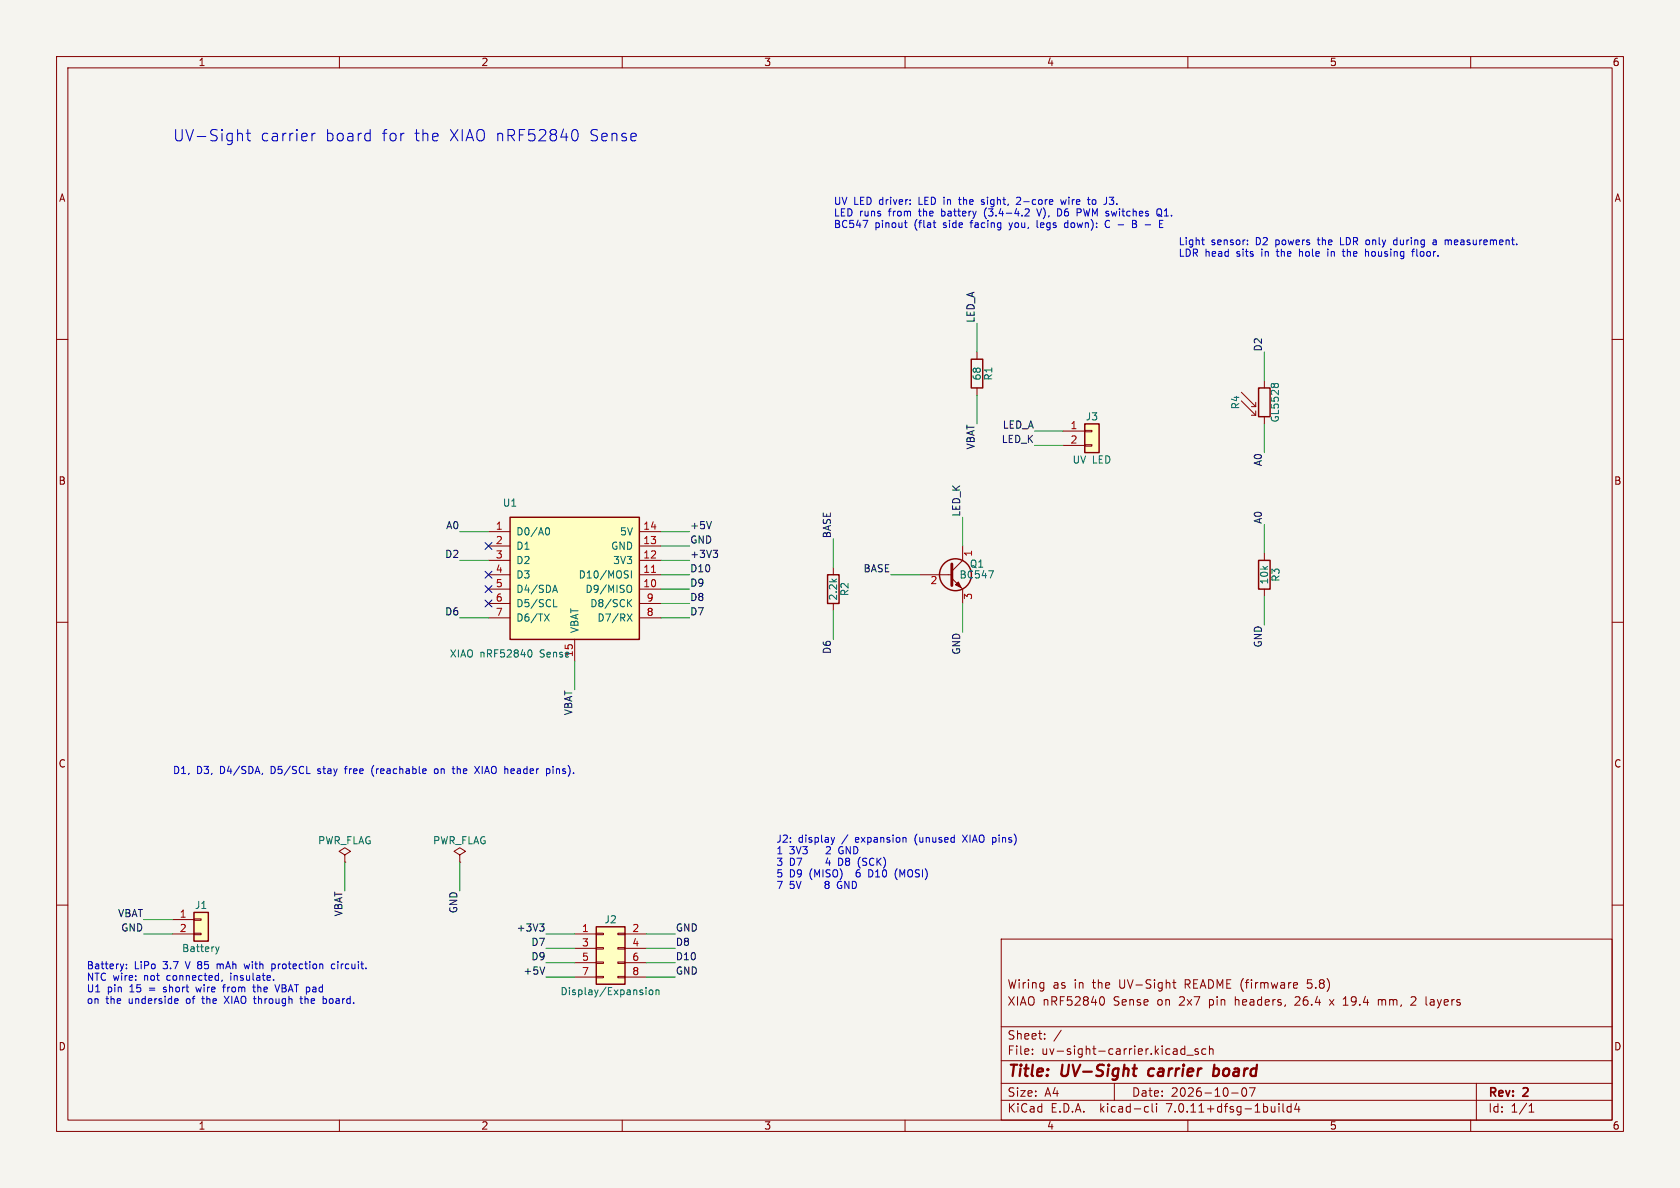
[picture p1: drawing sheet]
(kicad_sch (version 20230121) (generator eeschema)
 (paper "A4")
 (title_block
  (title "UV-Sight carrier board")
  (date "2026-10-07")
  (rev "2")
  (comment 1 "XIAO nRF52840 Sense on 2x7 pin headers, 26.4 x 19.4 mm, 2 layers")
  (comment 2 "Wiring as in the UV-Sight README (firmware 5.8)"))
 (lib_symbols
  (symbol "Connector_Generic:Conn_01x02" (pin_names (offset 1.016) hide) (in_bom yes) (on_board yes)
  (property "Reference" "J" (at 0 2.54 0) (effects (font (size 1.27 1.27))))
  (property "Value" "Conn_01x02" (at 0 -5.08 0) (effects (font (size 1.27 1.27))))
  (property "Footprint" "" (at 0 0 0) (effects (font (size 1.27 1.27)) hide))
  (property "Datasheet" "~" (at 0 0 0) (effects (font (size 1.27 1.27)) hide))
  (symbol "Conn_01x02_1_1"
   (rectangle (start -1.27 -2.413) (end 0 -2.667) (stroke (width 0.1524) (type default)) (fill (type none)))
   (rectangle (start -1.27 0.127) (end 0 -0.127) (stroke (width 0.1524) (type default)) (fill (type none)))
   (rectangle (start -1.27 1.27) (end 1.27 -3.81) (stroke (width 0.254) (type default)) (fill (type background)))
   (pin passive line (at -5.08 0 0) (length 3.81) (name "Pin_1" (effects (font (size 1.27 1.27)))) (number "1" (effects (font (size 1.27 1.27)))))
   (pin passive line (at -5.08 -2.54 0) (length 3.81) (name "Pin_2" (effects (font (size 1.27 1.27)))) (number "2" (effects (font (size 1.27 1.27)))))))
  (symbol "Connector_Generic:Conn_02x04_Odd_Even" (pin_names (offset 1.016) hide) (in_bom yes) (on_board yes)
  (property "Reference" "J" (at 1.27 5.08 0) (effects (font (size 1.27 1.27))))
  (property "Value" "Conn_02x04_Odd_Even" (at 1.27 -7.62 0) (effects (font (size 1.27 1.27))))
  (property "Footprint" "" (at 0 0 0) (effects (font (size 1.27 1.27)) hide))
  (property "Datasheet" "~" (at 0 0 0) (effects (font (size 1.27 1.27)) hide))
  (symbol "Conn_02x04_Odd_Even_1_1"
   (rectangle (start -1.27 -4.953) (end 0 -5.207) (stroke (width 0.1524) (type default)) (fill (type none)))
   (rectangle (start -1.27 -2.413) (end 0 -2.667) (stroke (width 0.1524) (type default)) (fill (type none)))
   (rectangle (start -1.27 0.127) (end 0 -0.127) (stroke (width 0.1524) (type default)) (fill (type none)))
   (rectangle (start -1.27 2.667) (end 0 2.413) (stroke (width 0.1524) (type default)) (fill (type none)))
   (rectangle (start -1.27 3.81) (end 3.81 -6.35) (stroke (width 0.254) (type default)) (fill (type background)))
   (rectangle (start 3.81 -4.953) (end 2.54 -5.207) (stroke (width 0.1524) (type default)) (fill (type none)))
   (rectangle (start 3.81 -2.413) (end 2.54 -2.667) (stroke (width 0.1524) (type default)) (fill (type none)))
   (rectangle (start 3.81 0.127) (end 2.54 -0.127) (stroke (width 0.1524) (type default)) (fill (type none)))
   (rectangle (start 3.81 2.667) (end 2.54 2.413) (stroke (width 0.1524) (type default)) (fill (type none)))
   (pin passive line (at -5.08 2.54 0) (length 3.81) (name "Pin_1" (effects (font (size 1.27 1.27)))) (number "1" (effects (font (size 1.27 1.27)))))
   (pin passive line (at 7.62 2.54 180) (length 3.81) (name "Pin_2" (effects (font (size 1.27 1.27)))) (number "2" (effects (font (size 1.27 1.27)))))
   (pin passive line (at -5.08 0 0) (length 3.81) (name "Pin_3" (effects (font (size 1.27 1.27)))) (number "3" (effects (font (size 1.27 1.27)))))
   (pin passive line (at 7.62 0 180) (length 3.81) (name "Pin_4" (effects (font (size 1.27 1.27)))) (number "4" (effects (font (size 1.27 1.27)))))
   (pin passive line (at -5.08 -2.54 0) (length 3.81) (name "Pin_5" (effects (font (size 1.27 1.27)))) (number "5" (effects (font (size 1.27 1.27)))))
   (pin passive line (at 7.62 -2.54 180) (length 3.81) (name "Pin_6" (effects (font (size 1.27 1.27)))) (number "6" (effects (font (size 1.27 1.27)))))
   (pin passive line (at -5.08 -5.08 0) (length 3.81) (name "Pin_7" (effects (font (size 1.27 1.27)))) (number "7" (effects (font (size 1.27 1.27)))))
   (pin passive line (at 7.62 -5.08 180) (length 3.81) (name "Pin_8" (effects (font (size 1.27 1.27)))) (number "8" (effects (font (size 1.27 1.27)))))))
  (symbol "Device:R" (pin_numbers hide) (pin_names (offset 0)) (in_bom yes) (on_board yes)
  (property "Reference" "R" (at 2.032 0 90) (effects (font (size 1.27 1.27))))
  (property "Value" "R" (at 0 0 90) (effects (font (size 1.27 1.27))))
  (property "Footprint" "" (at -1.778 0 90) (effects (font (size 1.27 1.27)) hide))
  (property "Datasheet" "~" (at 0 0 0) (effects (font (size 1.27 1.27)) hide))
  (symbol "R_0_1"
   (rectangle (start -1.016 -2.54) (end 1.016 2.54) (stroke (width 0.254) (type default)) (fill (type none))))
  (symbol "R_1_1"
   (pin passive line (at 0 3.81 270) (length 1.27) (name "~" (effects (font (size 1.27 1.27)))) (number "1" (effects (font (size 1.27 1.27)))))
   (pin passive line (at 0 -3.81 90) (length 1.27) (name "~" (effects (font (size 1.27 1.27)))) (number "2" (effects (font (size 1.27 1.27)))))))
  (symbol "Sensor_Optical:LDR03" (pin_numbers hide) (pin_names (offset 0)) (in_bom yes) (on_board yes)
  (property "Reference" "R" (at -5.08 0 90) (effects (font (size 1.27 1.27))))
  (property "Value" "LDR03" (at 1.905 0 90) (effects (font (size 1.27 1.27)) (justify top)))
  (property "Footprint" "OptoDevice:R_LDR_10x8.5mm_P7.6mm_Vertical" (at 4.445 0 90) (effects (font (size 1.27 1.27)) hide))
  (property "Datasheet" "http://www.elektronica-componenten.nl/WebRoot/StoreNL/Shops/61422969/54F1/BA0C/C664/31B9/2173/C0A8/2AB9/2AEF/LDR03IMP.pdf" (at 0 -1.27 0) (effects (font (size 1.27 1.27)) hide))
  (symbol "LDR03_0_1"
   (rectangle (start -1.016 2.54) (end 1.016 -2.54) (stroke (width 0.254) (type default)) (fill (type none)))
   (polyline (pts (xy -1.524 -2.286) (xy -4.064 0.254)) (stroke (width 0) (type default)) (fill (type none)))
   (polyline (pts (xy -1.524 -2.286) (xy -2.286 -2.286)) (stroke (width 0) (type default)) (fill (type none)))
   (polyline (pts (xy -1.524 -2.286) (xy -1.524 -1.524)) (stroke (width 0) (type default)) (fill (type none)))
   (polyline (pts (xy -1.524 -0.762) (xy -4.064 1.778)) (stroke (width 0) (type default)) (fill (type none)))
   (polyline (pts (xy -1.524 -0.762) (xy -2.286 -0.762)) (stroke (width 0) (type default)) (fill (type none)))
   (polyline (pts (xy -1.524 -0.762) (xy -1.524 0)) (stroke (width 0) (type default)) (fill (type none))))
  (symbol "LDR03_1_1"
   (pin passive line (at 0 3.81 270) (length 1.27) (name "~" (effects (font (size 1.27 1.27)))) (number "1" (effects (font (size 1.27 1.27)))))
   (pin passive line (at 0 -3.81 90) (length 1.27) (name "~" (effects (font (size 1.27 1.27)))) (number "2" (effects (font (size 1.27 1.27)))))))
  (symbol "Transistor_BJT:BC547" (pin_names (offset 0) hide) (in_bom yes) (on_board yes)
  (property "Reference" "Q" (at 5.08 1.905 0) (effects (font (size 1.27 1.27)) (justify left)))
  (property "Value" "BC547" (at 5.08 0 0) (effects (font (size 1.27 1.27)) (justify left)))
  (property "Footprint" "Package_TO_SOT_THT:TO-92_Inline" (at 5.08 -1.905 0) (effects (font (size 1.27 1.27) italic) (justify left) hide))
  (property "Datasheet" "https://www.onsemi.com/pub/Collateral/BC550-D.pdf" (at 0 0 0) (effects (font (size 1.27 1.27)) (justify left) hide))
  (symbol "BC547_0_1"
   (polyline (pts (xy 0 0) (xy 0.635 0)) (stroke (width 0) (type default)) (fill (type none)))
   (polyline (pts (xy 0.635 0.635) (xy 2.54 2.54)) (stroke (width 0) (type default)) (fill (type none)))
   (polyline (pts (xy 0.635 -0.635) (xy 2.54 -2.54) (xy 2.54 -2.54)) (stroke (width 0) (type default)) (fill (type none)))
   (polyline (pts (xy 0.635 1.905) (xy 0.635 -1.905) (xy 0.635 -1.905)) (stroke (width 0.508) (type default)) (fill (type none)))
   (polyline (pts (xy 1.27 -1.778) (xy 1.778 -1.27) (xy 2.286 -2.286) (xy 1.27 -1.778) (xy 1.27 -1.778)) (stroke (width 0) (type default)) (fill (type outline)))
   (circle (center 1.27 0) (radius 2.8194) (stroke (width 0.254) (type default)) (fill (type none))))
  (symbol "BC547_1_1"
   (pin passive line (at 2.54 5.08 270) (length 2.54) (name "C" (effects (font (size 1.27 1.27)))) (number "1" (effects (font (size 1.27 1.27)))))
   (pin input line (at -5.08 0 0) (length 5.08) (name "B" (effects (font (size 1.27 1.27)))) (number "2" (effects (font (size 1.27 1.27)))))
   (pin passive line (at 2.54 -5.08 90) (length 2.54) (name "E" (effects (font (size 1.27 1.27)))) (number "3" (effects (font (size 1.27 1.27)))))))
  (symbol "power:PWR_FLAG" (power) (pin_numbers hide) (pin_names (offset 0) hide) (in_bom yes) (on_board yes)
  (property "Reference" "#FLG" (at 0 1.905 0) (effects (font (size 1.27 1.27)) hide))
  (property "Value" "PWR_FLAG" (at 0 3.81 0) (effects (font (size 1.27 1.27))))
  (property "Footprint" "" (at 0 0 0) (effects (font (size 1.27 1.27)) hide))
  (property "Datasheet" "~" (at 0 0 0) (effects (font (size 1.27 1.27)) hide))
  (symbol "PWR_FLAG_0_0"
   (pin power_out line (at 0 0 90) (length 0) (name "pwr" (effects (font (size 1.27 1.27)))) (number "1" (effects (font (size 1.27 1.27))))))
  (symbol "PWR_FLAG_0_1"
   (polyline (pts (xy 0 0) (xy 0 1.27) (xy -1.016 1.905) (xy 0 2.54) (xy 1.016 1.905) (xy 0 1.27)) (stroke (width 0) (type default)) (fill (type none)))))
  (symbol "uvsight:XIAO_nRF52840_Sense" (pin_names (offset 1.016)) (in_bom yes) (on_board yes)
  (property "Reference" "U" (at -11.43 12.7 0) (effects (font (size 1.27 1.27)) (justify left)))
  (property "Value" "XIAO_nRF52840_Sense" (at -11.43 -13.97 0) (effects (font (size 1.27 1.27)) (justify left)))
  (property "Footprint" "uvsight:XIAO_nRF52840_Header_VBAT" (at 0 0 0) (effects (font (size 1.27 1.27)) hide))
  (property "Datasheet" "https://wiki.seeedstudio.com/XIAO_BLE/" (at 0 0 0) (effects (font (size 1.27 1.27)) hide))
  (property "Description" "Seeed XIAO nRF52840 (Sense) on pin headers; pin 15 = wire from the VBAT pad on the underside" (at 0 0 0) (effects (font (size 1.27 1.27)) hide))
  (symbol "XIAO_nRF52840_Sense_0_1"
   (rectangle (start -11.43 10.16) (end 11.43 -11.43) (stroke (width 0.254) (type default)) (fill (type background))))
  (symbol "XIAO_nRF52840_Sense_1_1"
    (pin bidirectional line (at -15.24 7.62 0) (length 3.81) (name "D0/A0" (effects (font (size 1.27 1.27)))) (number "1" (effects (font (size 1.27 1.27)))))
   (pin bidirectional line (at -15.24 5.08 0) (length 3.81) (name "D1" (effects (font (size 1.27 1.27)))) (number "2" (effects (font (size 1.27 1.27)))))
   (pin bidirectional line (at -15.24 2.54 0) (length 3.81) (name "D2" (effects (font (size 1.27 1.27)))) (number "3" (effects (font (size 1.27 1.27)))))
   (pin bidirectional line (at -15.24 0.00 0) (length 3.81) (name "D3" (effects (font (size 1.27 1.27)))) (number "4" (effects (font (size 1.27 1.27)))))
   (pin bidirectional line (at -15.24 -2.54 0) (length 3.81) (name "D4/SDA" (effects (font (size 1.27 1.27)))) (number "5" (effects (font (size 1.27 1.27)))))
   (pin bidirectional line (at -15.24 -5.08 0) (length 3.81) (name "D5/SCL" (effects (font (size 1.27 1.27)))) (number "6" (effects (font (size 1.27 1.27)))))
   (pin bidirectional line (at -15.24 -7.62 0) (length 3.81) (name "D6/TX" (effects (font (size 1.27 1.27)))) (number "7" (effects (font (size 1.27 1.27)))))
   (pin power_out line (at 15.24 7.62 180) (length 3.81) (name "5V" (effects (font (size 1.27 1.27)))) (number "14" (effects (font (size 1.27 1.27)))))
   (pin power_in line (at 15.24 5.08 180) (length 3.81) (name "GND" (effects (font (size 1.27 1.27)))) (number "13" (effects (font (size 1.27 1.27)))))
   (pin power_out line (at 15.24 2.54 180) (length 3.81) (name "3V3" (effects (font (size 1.27 1.27)))) (number "12" (effects (font (size 1.27 1.27)))))
   (pin bidirectional line (at 15.24 0.00 180) (length 3.81) (name "D10/MOSI" (effects (font (size 1.27 1.27)))) (number "11" (effects (font (size 1.27 1.27)))))
   (pin bidirectional line (at 15.24 -2.54 180) (length 3.81) (name "D9/MISO" (effects (font (size 1.27 1.27)))) (number "10" (effects (font (size 1.27 1.27)))))
   (pin bidirectional line (at 15.24 -5.08 180) (length 3.81) (name "D8/SCK" (effects (font (size 1.27 1.27)))) (number "9" (effects (font (size 1.27 1.27)))))
   (pin bidirectional line (at 15.24 -7.62 180) (length 3.81) (name "D7/RX" (effects (font (size 1.27 1.27)))) (number "8" (effects (font (size 1.27 1.27)))))
   (pin passive line (at 0 -15.24 90) (length 3.81) (name "VBAT" (effects (font (size 1.27 1.27)))) (number "15" (effects (font (size 1.27 1.27))))))))
 (no_connect (at 86.36 96.52))
 (no_connect (at 86.36 101.60))
 (no_connect (at 86.36 104.14))
 (no_connect (at 86.36 106.68))
 (wire (pts (xy 86.36 93.98) (xy 81.28 93.98)) (stroke (width 0) (type default)))
 (wire (pts (xy 86.36 99.06) (xy 81.28 99.06)) (stroke (width 0) (type default)))
 (wire (pts (xy 86.36 109.22) (xy 81.28 109.22)) (stroke (width 0) (type default)))
 (wire (pts (xy 116.84 93.98) (xy 121.92 93.98)) (stroke (width 0) (type default)))
 (wire (pts (xy 116.84 96.52) (xy 121.92 96.52)) (stroke (width 0) (type default)))
 (wire (pts (xy 116.84 99.06) (xy 121.92 99.06)) (stroke (width 0) (type default)))
 (wire (pts (xy 116.84 101.60) (xy 121.92 101.60)) (stroke (width 0) (type default)))
 (wire (pts (xy 116.84 104.14) (xy 121.92 104.14)) (stroke (width 0) (type default)))
 (wire (pts (xy 116.84 106.68) (xy 121.92 106.68)) (stroke (width 0) (type default)))
 (wire (pts (xy 116.84 109.22) (xy 121.92 109.22)) (stroke (width 0) (type default)))
 (wire (pts (xy 101.60 116.84) (xy 101.60 121.92)) (stroke (width 0) (type default)))
 (wire (pts (xy 172.72 62.23) (xy 172.72 57.15)) (stroke (width 0) (type default)))
 (wire (pts (xy 172.72 69.85) (xy 172.72 74.93)) (stroke (width 0) (type default)))
 (wire (pts (xy 223.52 97.79) (xy 223.52 92.71)) (stroke (width 0) (type default)))
 (wire (pts (xy 223.52 105.41) (xy 223.52 110.49)) (stroke (width 0) (type default)))
 (wire (pts (xy 147.32 100.33) (xy 147.32 95.25)) (stroke (width 0) (type default)))
 (wire (pts (xy 147.32 107.95) (xy 147.32 113.03)) (stroke (width 0) (type default)))
 (wire (pts (xy 170.18 96.52) (xy 170.18 91.44)) (stroke (width 0) (type default)))
 (wire (pts (xy 162.56 101.60) (xy 157.48 101.60)) (stroke (width 0) (type default)))
 (wire (pts (xy 170.18 106.68) (xy 170.18 111.76)) (stroke (width 0) (type default)))
 (wire (pts (xy 223.52 67.31) (xy 223.52 62.23)) (stroke (width 0) (type default)))
 (wire (pts (xy 223.52 74.93) (xy 223.52 80.01)) (stroke (width 0) (type default)))
 (wire (pts (xy 30.48 162.56) (xy 25.40 162.56)) (stroke (width 0) (type default)))
 (wire (pts (xy 30.48 165.10) (xy 25.40 165.10)) (stroke (width 0) (type default)))
 (wire (pts (xy 187.96 76.20) (xy 182.88 76.20)) (stroke (width 0) (type default)))
 (wire (pts (xy 187.96 78.74) (xy 182.88 78.74)) (stroke (width 0) (type default)))
 (wire (pts (xy 101.60 165.10) (xy 96.52 165.10)) (stroke (width 0) (type default)))
 (wire (pts (xy 114.30 165.10) (xy 119.38 165.10)) (stroke (width 0) (type default)))
 (wire (pts (xy 101.60 167.64) (xy 96.52 167.64)) (stroke (width 0) (type default)))
 (wire (pts (xy 114.30 167.64) (xy 119.38 167.64)) (stroke (width 0) (type default)))
 (wire (pts (xy 101.60 170.18) (xy 96.52 170.18)) (stroke (width 0) (type default)))
 (wire (pts (xy 114.30 170.18) (xy 119.38 170.18)) (stroke (width 0) (type default)))
 (wire (pts (xy 101.60 172.72) (xy 96.52 172.72)) (stroke (width 0) (type default)))
 (wire (pts (xy 114.30 172.72) (xy 119.38 172.72)) (stroke (width 0) (type default)))
 (wire (pts (xy 60.96 152.40) (xy 60.96 157.48)) (stroke (width 0) (type default)))
 (wire (pts (xy 81.28 152.40) (xy 81.28 157.48)) (stroke (width 0) (type default)))
 (label "A0" (at 81.28 93.98 180) (fields_autoplaced) (effects (font (size 1.27 1.27)) (justify right bottom)))
 (label "D2" (at 81.28 99.06 180) (fields_autoplaced) (effects (font (size 1.27 1.27)) (justify right bottom)))
 (label "D6" (at 81.28 109.22 180) (fields_autoplaced) (effects (font (size 1.27 1.27)) (justify right bottom)))
 (label "+5V" (at 121.92 93.98 0) (fields_autoplaced) (effects (font (size 1.27 1.27)) (justify left bottom)))
 (label "GND" (at 121.92 96.52 0) (fields_autoplaced) (effects (font (size 1.27 1.27)) (justify left bottom)))
 (label "+3V3" (at 121.92 99.06 0) (fields_autoplaced) (effects (font (size 1.27 1.27)) (justify left bottom)))
 (label "D10" (at 121.92 101.60 0) (fields_autoplaced) (effects (font (size 1.27 1.27)) (justify left bottom)))
 (label "D9" (at 121.92 104.14 0) (fields_autoplaced) (effects (font (size 1.27 1.27)) (justify left bottom)))
 (label "D8" (at 121.92 106.68 0) (fields_autoplaced) (effects (font (size 1.27 1.27)) (justify left bottom)))
 (label "D7" (at 121.92 109.22 0) (fields_autoplaced) (effects (font (size 1.27 1.27)) (justify left bottom)))
 (label "VBAT" (at 101.60 121.92 270) (fields_autoplaced) (effects (font (size 1.27 1.27)) (justify right bottom)))
 (label "LED_A" (at 172.72 57.15 90) (fields_autoplaced) (effects (font (size 1.27 1.27)) (justify left bottom)))
 (label "VBAT" (at 172.72 74.93 270) (fields_autoplaced) (effects (font (size 1.27 1.27)) (justify right bottom)))
 (label "A0" (at 223.52 92.71 90) (fields_autoplaced) (effects (font (size 1.27 1.27)) (justify left bottom)))
 (label "GND" (at 223.52 110.49 270) (fields_autoplaced) (effects (font (size 1.27 1.27)) (justify right bottom)))
 (label "BASE" (at 147.32 95.25 90) (fields_autoplaced) (effects (font (size 1.27 1.27)) (justify left bottom)))
 (label "D6" (at 147.32 113.03 270) (fields_autoplaced) (effects (font (size 1.27 1.27)) (justify right bottom)))
 (label "LED_K" (at 170.18 91.44 90) (fields_autoplaced) (effects (font (size 1.27 1.27)) (justify left bottom)))
 (label "BASE" (at 157.48 101.60 180) (fields_autoplaced) (effects (font (size 1.27 1.27)) (justify right bottom)))
 (label "GND" (at 170.18 111.76 270) (fields_autoplaced) (effects (font (size 1.27 1.27)) (justify right bottom)))
 (label "D2" (at 223.52 62.23 90) (fields_autoplaced) (effects (font (size 1.27 1.27)) (justify left bottom)))
 (label "A0" (at 223.52 80.01 270) (fields_autoplaced) (effects (font (size 1.27 1.27)) (justify right bottom)))
 (label "VBAT" (at 25.40 162.56 180) (fields_autoplaced) (effects (font (size 1.27 1.27)) (justify right bottom)))
 (label "GND" (at 25.40 165.10 180) (fields_autoplaced) (effects (font (size 1.27 1.27)) (justify right bottom)))
 (label "LED_A" (at 182.88 76.20 180) (fields_autoplaced) (effects (font (size 1.27 1.27)) (justify right bottom)))
 (label "LED_K" (at 182.88 78.74 180) (fields_autoplaced) (effects (font (size 1.27 1.27)) (justify right bottom)))
 (label "+3V3" (at 96.52 165.10 180) (fields_autoplaced) (effects (font (size 1.27 1.27)) (justify right bottom)))
 (label "GND" (at 119.38 165.10 0) (fields_autoplaced) (effects (font (size 1.27 1.27)) (justify left bottom)))
 (label "D7" (at 96.52 167.64 180) (fields_autoplaced) (effects (font (size 1.27 1.27)) (justify right bottom)))
 (label "D8" (at 119.38 167.64 0) (fields_autoplaced) (effects (font (size 1.27 1.27)) (justify left bottom)))
 (label "D9" (at 96.52 170.18 180) (fields_autoplaced) (effects (font (size 1.27 1.27)) (justify right bottom)))
 (label "D10" (at 119.38 170.18 0) (fields_autoplaced) (effects (font (size 1.27 1.27)) (justify left bottom)))
 (label "+5V" (at 96.52 172.72 180) (fields_autoplaced) (effects (font (size 1.27 1.27)) (justify right bottom)))
 (label "GND" (at 119.38 172.72 0) (fields_autoplaced) (effects (font (size 1.27 1.27)) (justify left bottom)))
 (label "VBAT" (at 60.96 157.48 270) (fields_autoplaced) (effects (font (size 1.27 1.27)) (justify right bottom)))
 (label "GND" (at 81.28 157.48 270) (fields_autoplaced) (effects (font (size 1.27 1.27)) (justify right bottom)))
 (text "UV-Sight carrier board for the XIAO nRF52840 Sense" (at 30.48 25.40 0) (effects (font (size 2.0 2.0)) (justify left bottom)))
 (text "UV LED driver: LED in the sight, 2-core wire to J3.\nLED runs from the battery (3.4-4.2 V), D6 PWM switches Q1.\nBC547 pinout (flat side facing you, legs down): C - B - E" (at 147.32 40.64 0) (effects (font (size 1.27 1.27)) (justify left bottom)))
 (text "Light sensor: D2 powers the LDR only during a measurement.\nLDR head sits in the hole in the housing floor." (at 208.28 45.72 0) (effects (font (size 1.27 1.27)) (justify left bottom)))
 (text "Battery: LiPo 3.7 V 85 mAh with protection circuit.\nNTC wire: not connected, insulate.\nU1 pin 15 = short wire from the VBAT pad\non the underside of the XIAO through the board." (at 15.24 177.80 0) (effects (font (size 1.27 1.27)) (justify left bottom)))
 (text "J2: display / expansion (unused XIAO pins)\n1 3V3   2 GND\n3 D7    4 D8 (SCK)\n5 D9 (MISO)  6 D10 (MOSI)\n7 5V    8 GND" (at 137.16 157.48 0) (effects (font (size 1.27 1.27)) (justify left bottom)))
 (text "D1, D3, D4/SDA, D5/SCL stay free (reachable on the XIAO header pins)." (at 30.48 137.16 0) (effects (font (size 1.27 1.27)) (justify left bottom)))
 (symbol (lib_id "uvsight:XIAO_nRF52840_Sense") (at 101.60 101.60 0) (unit 1) (in_bom yes) (on_board yes) (dnp no)
  (property "Reference" "U1" (at 90.17 88.90 0) (effects (font (size 1.27 1.27))))
  (property "Value" "XIAO nRF52840 Sense" (at 90.17 115.57 0) (effects (font (size 1.27 1.27))))
  (property "Footprint" "uvsight:XIAO_nRF52840_Header_VBAT" (at 101.60 101.60 0) (effects (font (size 1.27 1.27)) hide)) (pin "1") (pin "2") (pin "3") (pin "4") (pin "5") (pin "6") (pin "7") (pin "14") (pin "13") (pin "12") (pin "11") (pin "10") (pin "9") (pin "8") (pin "15"))
 (symbol (lib_id "Device:R") (at 172.72 66.04 0) (unit 1) (in_bom yes) (on_board yes) (dnp no)
  (property "Reference" "R1" (at 174.75 66.04 90) (effects (font (size 1.27 1.27))))
  (property "Value" "68" (at 172.72 66.04 90) (effects (font (size 1.27 1.27))))
  (property "Footprint" "Resistor_THT:R_Axial_DIN0207_L6.3mm_D2.5mm_P10.16mm_Horizontal" (at 172.72 66.04 0) (effects (font (size 1.27 1.27)) hide)) (pin "1") (pin "2"))
 (symbol (lib_id "Device:R") (at 223.52 101.60 0) (unit 1) (in_bom yes) (on_board yes) (dnp no)
  (property "Reference" "R3" (at 225.55 101.60 90) (effects (font (size 1.27 1.27))))
  (property "Value" "10k" (at 223.52 101.60 90) (effects (font (size 1.27 1.27))))
  (property "Footprint" "Resistor_THT:R_Axial_DIN0207_L6.3mm_D2.5mm_P10.16mm_Horizontal" (at 223.52 101.60 0) (effects (font (size 1.27 1.27)) hide)) (pin "1") (pin "2"))
 (symbol (lib_id "Device:R") (at 147.32 104.14 0) (unit 1) (in_bom yes) (on_board yes) (dnp no)
  (property "Reference" "R2" (at 149.35 104.14 90) (effects (font (size 1.27 1.27))))
  (property "Value" "2.2k" (at 147.32 104.14 90) (effects (font (size 1.27 1.27))))
  (property "Footprint" "Resistor_THT:R_Axial_DIN0207_L6.3mm_D2.5mm_P10.16mm_Horizontal" (at 147.32 104.14 0) (effects (font (size 1.27 1.27)) hide)) (pin "1") (pin "2"))
 (symbol (lib_id "Transistor_BJT:BC547") (at 167.64 101.60 0) (unit 1) (in_bom yes) (on_board yes) (dnp no)
  (property "Reference" "Q1" (at 172.72 99.69 0) (effects (font (size 1.27 1.27))))
  (property "Value" "BC547" (at 172.72 101.60 0) (effects (font (size 1.27 1.27))))
  (property "Footprint" "Package_TO_SOT_THT:TO-92_Inline" (at 167.64 101.60 0) (effects (font (size 1.27 1.27)) hide)) (pin "1") (pin "2") (pin "3"))
 (symbol (lib_id "Sensor_Optical:LDR03") (at 223.52 71.12 0) (unit 1) (in_bom yes) (on_board yes) (dnp no)
  (property "Reference" "R4" (at 218.44 71.12 90) (effects (font (size 1.27 1.27))))
  (property "Value" "GL5528" (at 225.43 71.12 90) (effects (font (size 1.27 1.27))))
  (property "Footprint" "OptoDevice:R_LDR_5.1x4.3mm_P3.4mm_Vertical" (at 223.52 71.12 0) (effects (font (size 1.27 1.27)) hide)) (pin "1") (pin "2"))
 (symbol (lib_id "Connector_Generic:Conn_01x02") (at 35.56 162.56 0) (unit 1) (in_bom yes) (on_board yes) (dnp no)
  (property "Reference" "J1" (at 35.56 160.02 0) (effects (font (size 1.27 1.27))))
  (property "Value" "Battery" (at 35.56 167.64 0) (effects (font (size 1.27 1.27))))
  (property "Footprint" "uvsight:WirePad_1x02_P2.54mm" (at 35.56 162.56 0) (effects (font (size 1.27 1.27)) hide)) (pin "1") (pin "2"))
 (symbol (lib_id "Connector_Generic:Conn_01x02") (at 193.04 76.20 0) (unit 1) (in_bom yes) (on_board yes) (dnp no)
  (property "Reference" "J3" (at 193.04 73.66 0) (effects (font (size 1.27 1.27))))
  (property "Value" "UV LED" (at 193.04 81.28 0) (effects (font (size 1.27 1.27))))
  (property "Footprint" "uvsight:WirePad_1x02_P2.54mm" (at 193.04 76.20 0) (effects (font (size 1.27 1.27)) hide)) (pin "1") (pin "2"))
 (symbol (lib_id "Connector_Generic:Conn_02x04_Odd_Even") (at 106.68 167.64 0) (unit 1) (in_bom yes) (on_board yes) (dnp no)
  (property "Reference" "J2" (at 107.95 162.56 0) (effects (font (size 1.27 1.27))))
  (property "Value" "Display/Expansion" (at 107.95 175.26 0) (effects (font (size 1.27 1.27))))
  (property "Footprint" "Connector_PinHeader_2.54mm:PinHeader_2x04_P2.54mm_Vertical" (at 106.68 167.64 0) (effects (font (size 1.27 1.27)) hide)) (pin "1") (pin "2") (pin "3") (pin "4") (pin "5") (pin "6") (pin "7") (pin "8"))
 (symbol (lib_id "power:PWR_FLAG") (at 60.96 152.40 0) (unit 1) (in_bom no) (on_board no) (dnp no)
  (property "Reference" "#FLG01" (at 60.96 150.50 0) (effects (font (size 1.27 1.27)) hide))
  (property "Value" "PWR_FLAG" (at 60.96 148.59 0) (effects (font (size 1.27 1.27))))
  (property "Footprint" "" (at 60.96 152.40 0) (effects (font (size 1.27 1.27)) hide)) (pin "1"))
 (symbol (lib_id "power:PWR_FLAG") (at 81.28 152.40 0) (unit 1) (in_bom no) (on_board no) (dnp no)
  (property "Reference" "#FLG02" (at 81.28 150.50 0) (effects (font (size 1.27 1.27)) hide))
  (property "Value" "PWR_FLAG" (at 81.28 148.59 0) (effects (font (size 1.27 1.27))))
  (property "Footprint" "" (at 81.28 152.40 0) (effects (font (size 1.27 1.27)) hide)) (pin "1"))
 (sheet_instances (path "" (page "1"))))
